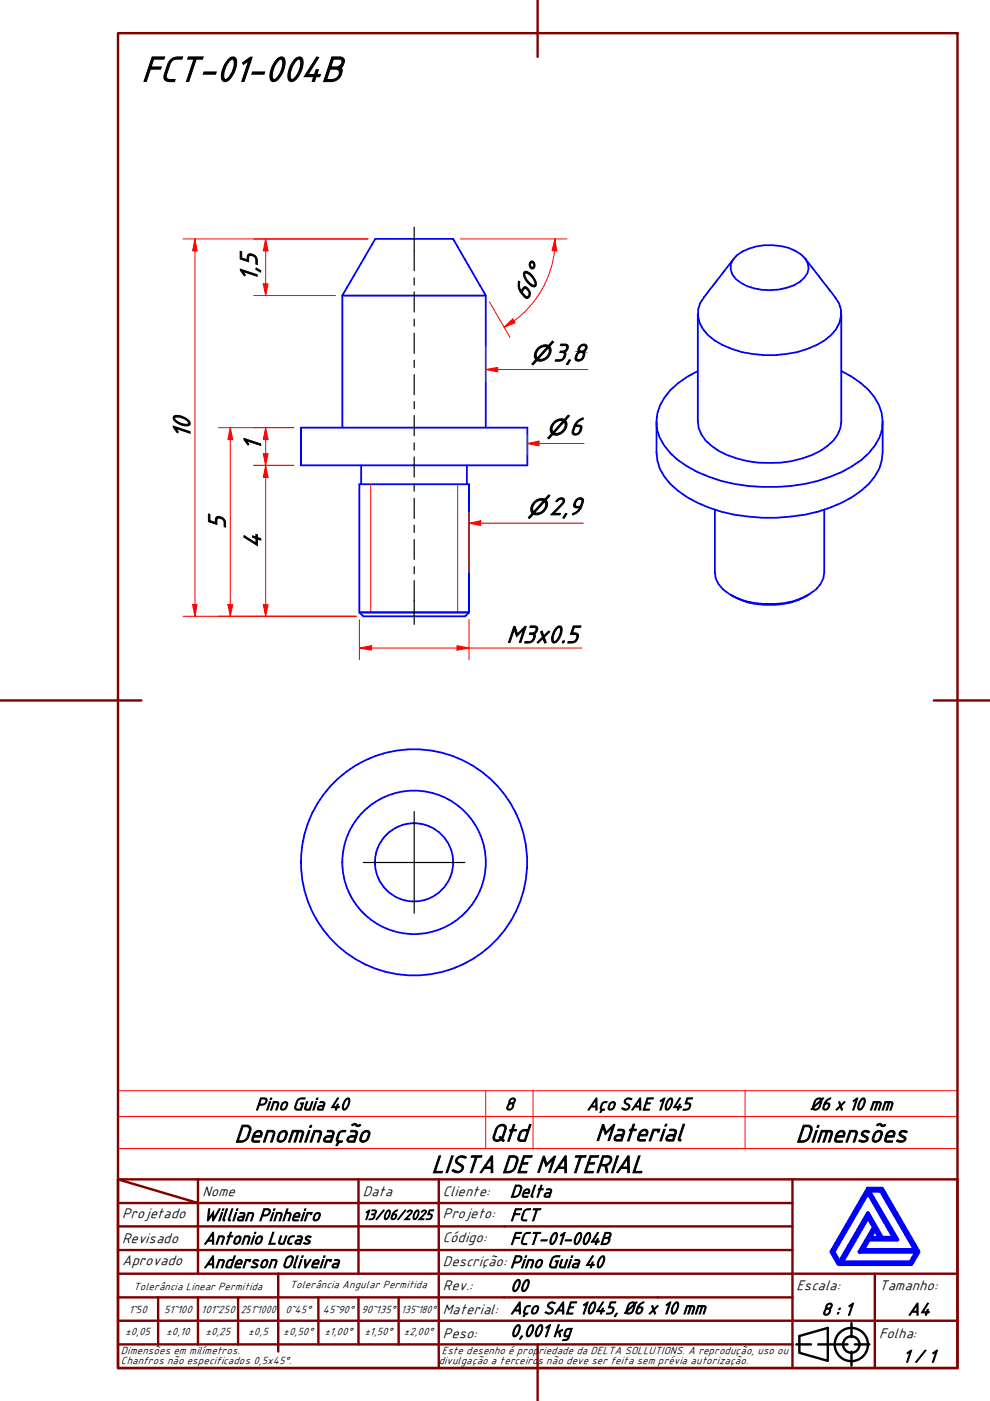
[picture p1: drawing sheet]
<svg xmlns="http://www.w3.org/2000/svg" width="210mm" height="297mm" viewBox="0 0 210 297" stroke-linecap="round" stroke-linejoin="round" font-family="sans-serif">
<!-- layer: Visible (ABNT) -->
<g fill="none" stroke="#00f" stroke-width=".38">
<path d="M155.6 54.8l-6.3 8.2a5.7 5.7 0 0 0 .8 8 19.2 19.2 0 0 0 11.8 4.3 21.3 21.3 0 0 0 12.9-3.1 7 7 0 0 0 3.5-6.6l-.4-1.4-.9-1.2-6.3-8.2M156.2 54.2a12.1 12.1 0 0 1 13.7-.2 3.3 3.3 0 0 1 .7 4.9 8.3 8.3 0 0 1-5.4 2.5 11.4 11.4 0 0 1-9.2-2.3 3.2 3.2 0 0 1 .2-4.9zM72.6 62.7l7-12h16.5l6.9 12v28M72.6 62.7h30.4M72.6 62.7v28M148 78.7a16.7 16.7 0 0 0-8 7.2 8.5 8.5 0 0 0 .8 8.6 18.1 18.1 0 0 0 9.5 6.6 38.5 38.5 0 0 0 28.2-1 16.2 16.2 0 0 0 7.9-7.3 9.1 9.1 0 0 0-2.3-10.1l-1.6-1.5-1.9-1.3-2.2-1.2M148 66.5v22.9a6.7 6.7 0 0 0 2.9 5.1 20.3 20.3 0 0 0 12.2 3.7 20.3 20.3 0 0 0 12.4-3.7 6.7 6.7 0 0 0 2.9-5.1v-22.9M63.8 90.7h48v8h-48zM76.6 98.7v4M99 98.7v4M139.2 89.4v6.5a9.9 9.9 0 0 0 4.6 8.2 29.3 29.3 0 0 0 14.9 5.4 35.2 35.2 0 0 0 22-4.1 14 14 0 0 0 5.7-6l.5-1.8 .2-1.7v-6.5M151.6 108.1v13.3a5.5 5.5 0 0 0 3 4.5 17.9 17.9 0 0 0 17.1 0 5.4 5.4 0 0 0 3.1-4.5v-13.3"/>
<path d="M76.2 129.8l.8 .9h21.6l.8-.9M76.2 129.8h23.2M76.2 129.8v-27.1h23.2v27.1M154.9 126.2a17 17 0 0 0 16.5 0"/>
<circle cx="87.8" cy="182.8" r="8.3"/>
<circle cx="87.8" cy="182.8" r="15.2"/>
<circle cx="87.8" cy="182.8" r="24"/>
</g>
<!-- layer: Visible Narrow (ABNT) -->
<path d="M78.6 102.7v27.1M97 102.7v27.1" fill="none" stroke="#f00" stroke-width=".21"/>
<path d="M25 236.7h178v-5.4h-178v12.2M103 231.3v12.2M113 231.3v12.2M158 231.3v12.2M203 236.7v6.8h-178M25 243.5v6.5h178v-6.5" fill="none" stroke="#f00" stroke-width=".21"/>
<!-- layer: Borda A3/A4 (ABNT) -->
<g fill="none" stroke="#800000" stroke-width=".51">
<path d="M25 7h178v283.1h-178zM114 0v12.1M0 148.5h30M198 148.5h12M25 250l17 5.1h-17M25 250h178v40.1h-178zM42 255.1h34v4.9h17M42 255.1v15M42 250v5.1M76 250v5.1h17v4.9M93 250v5.1h75M168 250v20.1h-143"/>
<path d="M25 260h51v10.1M25 275.1h17M33.5 275.1v9.9M50.5 275.1h-8.5v9.9M59 270.1v16.5M67.5 275.1v9.9h-42.5M76 275.1v9.9h8.5M84.5 275.1v9.9M93 275.1h-42.5v9.9M93 260v5h-68M93 275.1v9.9h75M93 260h75"/>
<path d="M93 275.1h75M168 265h-75v10.1M185.5 270.1v9.9h17.5M203 270.1h-35v9.9h17.5v10.1M25 280h143v10.1M67.5 285h8.5M84.5 285h8.5v5.1M114 285v12"/>
</g>
<path d="M184 258l1.3 2.2-3.1 5.2h12.1l-1.3 2.2h-14.5zM184 252.8l5.5 9.6h-2.5l-3-5.2-6 10.4-1.3-2.2zM184 252h3l7.8 13.4-1.6 2.6h-15.4l-1.5-2.6zM184.2 252.5h2.6l7.3 12.5h-11.2l1.3-2.2h6zM185.5 260.7l1.1 1.7h-2.1z" fill="none" stroke="#00f" stroke-width=".83"/>
<!-- layer: 0 -->
<path d="M177.8 268h15.4" fill="none" stroke="#000" stroke-width=".21"/>
<g fill="none" stroke="#000" stroke-width=".51">
<path d="M168.8 285h3.2M169.5 283.3l6-1.8v7l-6-1.7zM173.5 285h6.2M180.5 280.5v3M180.5 286.6v2.9M181.2 285h3.1"/>
<circle cx="180.5" cy="285.1" r="3.5"/>
<circle cx="180.5" cy="285.1" r="1.75"/>
</g>
<!-- layer: Linha de centro (ISO) -->
<g fill="none" stroke="#000" stroke-width=".25">
<path d="M87.8 48.2v9.2M87.8 58.9v1.5M87.8 61.9v4.3M87.8 67.7v1.4M87.8 70.7v4.2M87.8 76.4v1.5M87.8 79.4v4.3M87.8 85.1v1.6M87.8 88.1v4.3M87.8 93.9v1.5M87.8 96.9v4.2M87.8 102.7v1.4"/>
<path d="M87.8 105.6v4.3M87.8 111.4v1.5M87.8 114.4v4.2M87.8 120.1v1.6M87.8 123.1v9.3"/>
</g>
<path d="M41.3 128.2v2.5" fill="none" stroke="#f00" stroke-width=".21"/>
<path d="M40.8 128.2h1l-.5 2.5z" fill="#f00"/>
<path d="M41.3 50.7v2.5M40.8 128.2h1l-.5 2.5z" fill="none" stroke="#f00" stroke-width=".21"/>
<path d="M41.3 50.7l.5 2.5h-1z" fill="#f00"/>
<path d="M38.8 50.7h39.2M41.3 50.7l.5 2.5h-1zM41.3 53.2v75M38.8 130.7h36.7M56.3 128.2v2.5" fill="none" stroke="#f00" stroke-width=".21"/>
<path d="M55.8 128.2h1l-.5 2.5z" fill="#f00"/>
<path d="M56.3 98.7v2.5M55.8 128.2h1l-.5 2.5z" fill="none" stroke="#f00" stroke-width=".21"/>
<path d="M56.3 98.7l.5 2.5h-1z" fill="#f00"/>
<path d="M53.8 98.7h8.5M56.3 98.7l.5 2.5h-1zM56.3 101.2v27M48.8 128.2v2.5M53.8 130.7h21.7" fill="none" stroke="#f00" stroke-width=".21"/>
<path d="M48.3 128.2h1l-.5 2.5z" fill="#f00"/>
<path d="M48.8 90.7v2.5M48.3 128.2h1l-.5 2.5z" fill="none" stroke="#f00" stroke-width=".21"/>
<path d="M48.8 90.7l.5 2.5h-1z" fill="#f00"/>
<path d="M103 78.3h2.5M46.3 90.7h16M48.8 90.7l.5 2.5h-1zM48.8 93.2v35M46.3 130.7h29.2" fill="none" stroke="#f00" stroke-width=".21"/>
<path d="M103 78.3l2.5-.4v1z" fill="#f00"/>
<path d="M103 78.3l2.5-.4v1zM103 73.6v7.3M105.5 78.3h19.2M111.8 94h2.5" fill="none" stroke="#f00" stroke-width=".21"/>
<path d="M111.8 94l2.5-.5v1z" fill="#f00"/>
<path d="M111.8 94l2.5-.5v1zM111.8 92.2v4.3M114.3 94h9.5" fill="none" stroke="#f00" stroke-width=".21"/>
<path d="M76.2 137.4h2.5" fill="none" stroke="#f00" stroke-width=".21"/>
<path d="M76.2 137.4l2.5-.5v.9z" fill="#f00"/>
<path d="M76.2 137.4l2.5-.5v.9zM96.9 137.4h2.5" fill="none" stroke="#f00" stroke-width=".21"/>
<path d="M96.9 136.9l2.5 .5-2.5 .4z" fill="#f00"/>
<path d="M76.2 131.4v8.5M78.7 137.4h18.2M96.9 136.9l2.5 .5-2.5 .4zM99.4 137.4h24M99.4 131.4v8.5" fill="none" stroke="#f00" stroke-width=".21"/>
<path d="M56.3 96.2v2.5" fill="none" stroke="#f00" stroke-width=".21"/>
<path d="M55.8 96.2h1l-.5 2.5z" fill="#f00"/>
<path d="M55.8 96.2h1l-.5 2.5zM56.3 90.7v2.5" fill="none" stroke="#f00" stroke-width=".21"/>
<path d="M56.3 90.7l.5 2.5h-1z" fill="#f00"/>
<path d="M109 68l-2.1 1.4M53.8 90.7h8.5M53.8 98.7h8.5M56.3 90.7l.5 2.5h-1zM56.3 93.2v3" fill="none" stroke="#f00" stroke-width=".21"/>
<path d="M106.9 69.4l1.8-1.8 .5 .8z" fill="#f00"/>
<path d="M117.7 50.7l-.2 2.5M106.9 69.4l1.8-1.8 .5 .8z" fill="none" stroke="#f00" stroke-width=".21"/>
<path d="M117.7 50.7l.3 2.5-1-.1z" fill="#f00"/>
<path d="M56.3 50.7v2.5M97.6 50.7h22.6M117.6 53.2a21.6 21.6 0 0 1-8.6 14.8M117.7 50.7l.3 2.5-1-.1zM103.8 64l4.3 7.6" fill="none" stroke="#f00" stroke-width=".21"/>
<path d="M56.3 50.7l.5 2.5h-1z" fill="#f00"/>
<path d="M56.3 50.7l.5 2.5h-1zM56.3 60.2v2.5" fill="none" stroke="#f00" stroke-width=".21"/>
<path d="M55.8 60.2h1l-.5 2.5z" fill="#f00"/>
<path d="M53.8 50.7h24.2M56.3 53.2v7M53.8 62.7h17.3M55.8 60.2h1l-.5 2.5zM99.4 110.9h2.5" fill="none" stroke="#f00" stroke-width=".21"/>
<path d="M99.4 110.9l2.5-.5v1z" fill="#f00"/>
<path d="M99.4 110.9l2.5-.5v1zM99.4 108.4v13M101.9 110.9h21.8" fill="none" stroke="#f00" stroke-width=".21"/>
<!-- layer: Marca de centro (ISO) -->
<path d="M87.8 172.1v21.5M77 182.9h21.6" fill="none" stroke="#000" stroke-width=".25"/>
<text font-size="8.1" x="30" y="17.2">FCT-01-004B</text>
<g font-size="5.6">
<text x="54.5" y="59.7" transform="rotate(-90 54.5 59.7)">1,5</text>
<text x="111.6" y="64" transform="rotate(-60 111.6 64)">60°</text>
<text x="117.3" y="76.5">3,8</text>
<text x="40.3" y="93" transform="rotate(-90 40.3 93)">10</text>
<text x="55.2" y="95.6" transform="rotate(-90 55.2 95.6)">1</text>
<text x="120.6" y="92.2">6</text>
<text x="47.8" y="112.2" transform="rotate(-90 47.8 112.2)">5</text>
<text x="116.5" y="109.1">2,9</text>
<text x="55.2" y="116.3" transform="rotate(-90 55.2 116.3)">4</text>
<text x="107.4" y="136.3">M3x0.5</text>
<text x="49.7" y="242.1">Denominação</text>
<text x="103.8" y="241.9">Qtd</text>
<text x="126.2" y="241.9">Material</text>
<text x="168.7" y="242.1">Dimensões</text>
<text x="91.5" y="248.6">LISTA DE MATERIAL</text>
</g>
<g font-size="4.8">
<text x="112.6" y="76.5">⌀</text>
<text x="116" y="92.2">⌀</text>
<text x="111.8" y="109.1">⌀</text>
</g>
<g font-size="4">
<text x="54.1" y="235.3">Pino Guia 40</text>
<text x="107" y="235.3">8</text>
<text x="124.4" y="235.3">Aço SAE 1045</text>
<text x="171.8" y="235.3">Ø6 x 10 mm</text>
<text x="108.1" y="253.8">Delta</text>
<text x="43.1" y="258.8">Willian Pinheiro</text>
<text x="43.1" y="263.8">Antonio Lucas</text>
<text x="108.1" y="263.8">FCT-01-004B</text>
<text x="108.1" y="258.8">FCT</text>
<text x="43.1" y="268.8">Anderson Oliveira</text>
<text x="108.1" y="268.8">Pino Guia 40</text>
<text x="108.1" y="273.8">00</text>
<text x="108.1" y="278.6">Aço SAE 1045, Ø6 x 10 mm</text>
<text x="174.2" y="278.8">8 : 1</text>
<text x="192.5" y="278.8">A4</text>
<text x="108.1" y="283.4">0,001 kg</text>
<text x="191.4" y="288.8">1 / 1</text>
</g>
<g font-size="3.2">
<text x="42.9" y="253.5">Nome</text>
<text x="76.9" y="253.5">Data</text>
<text x="93.9" y="253.5">Cliente:</text>
<text x="25.9" y="263.6">Revisado</text>
<text x="25.9" y="258.2">Projetado</text>
<text x="76.9" y="258.6">13/06/2025</text>
<text x="93.9" y="263.3">Código:</text>
<text x="93.9" y="258.2">Projeto:</text>
<text x="25.9" y="268.2">Aprovado</text>
<text x="93.9" y="268.5">Descrição:</text>
<text x="93.9" y="273.5">Rev.:</text>
<text x="168.9" y="273.5">Escala:</text>
<text x="186.4" y="273.5">Tamanho:</text>
<text x="93.9" y="278.6">Material:</text>
<text x="93.9" y="283.6">Peso:</text>
<text x="186.4" y="283.6">Folha:</text>
</g>
<g font-size="2.4">
<text x="28.3" y="273.4">Tolerância Linear Permitida</text>
<text x="61.5" y="273.2">Tolerância Angular Permitida</text>
<text x="27.3" y="278.3">1~50</text>
<text x="34.8" y="278.3">51~100</text>
<text x="42.7" y="278.3">101~250</text>
<text x="51.1" y="278.3">251~1000</text>
<text x="60.5" y="278.3">0~45°</text>
<text x="68.5" y="278.3">45~90°</text>
<text x="76.6" y="278.3">90~135°</text>
<text x="85.1" y="278.3">135~180°</text>
<text x="25.7" y="287.1">Dimensões em milímetros.</text>
<text x="26.5" y="283.1">±0,05</text>
<text x="35.2" y="283.1">±0,10</text>
<text x="43.6" y="283.1">±0,25</text>
<text x="52.6" y="283.1">±0,5</text>
<text x="60.1" y="283.1">±0,50°</text>
<text x="68.8" y="283.1">±1,00°</text>
<text x="77.3" y="283.1">±1,50°</text>
<text x="85.6" y="283.1">±2,00°</text>
<text x="93.7" y="287.1">Este desenho é prop</text>
<text x="114.2" y="287.1">riedade da DELTA SOLLUTIONS. A reprodução, uso ou</text>
<text x="25.7" y="289.2">Chanfros não especificados 0,5x45°.</text>
<text x="93" y="289.2">divulgação a terceiro</text>
<text x="114" y="289.2">s não deve ser feita sem prévia autorização.</text>
</g>
</svg>
